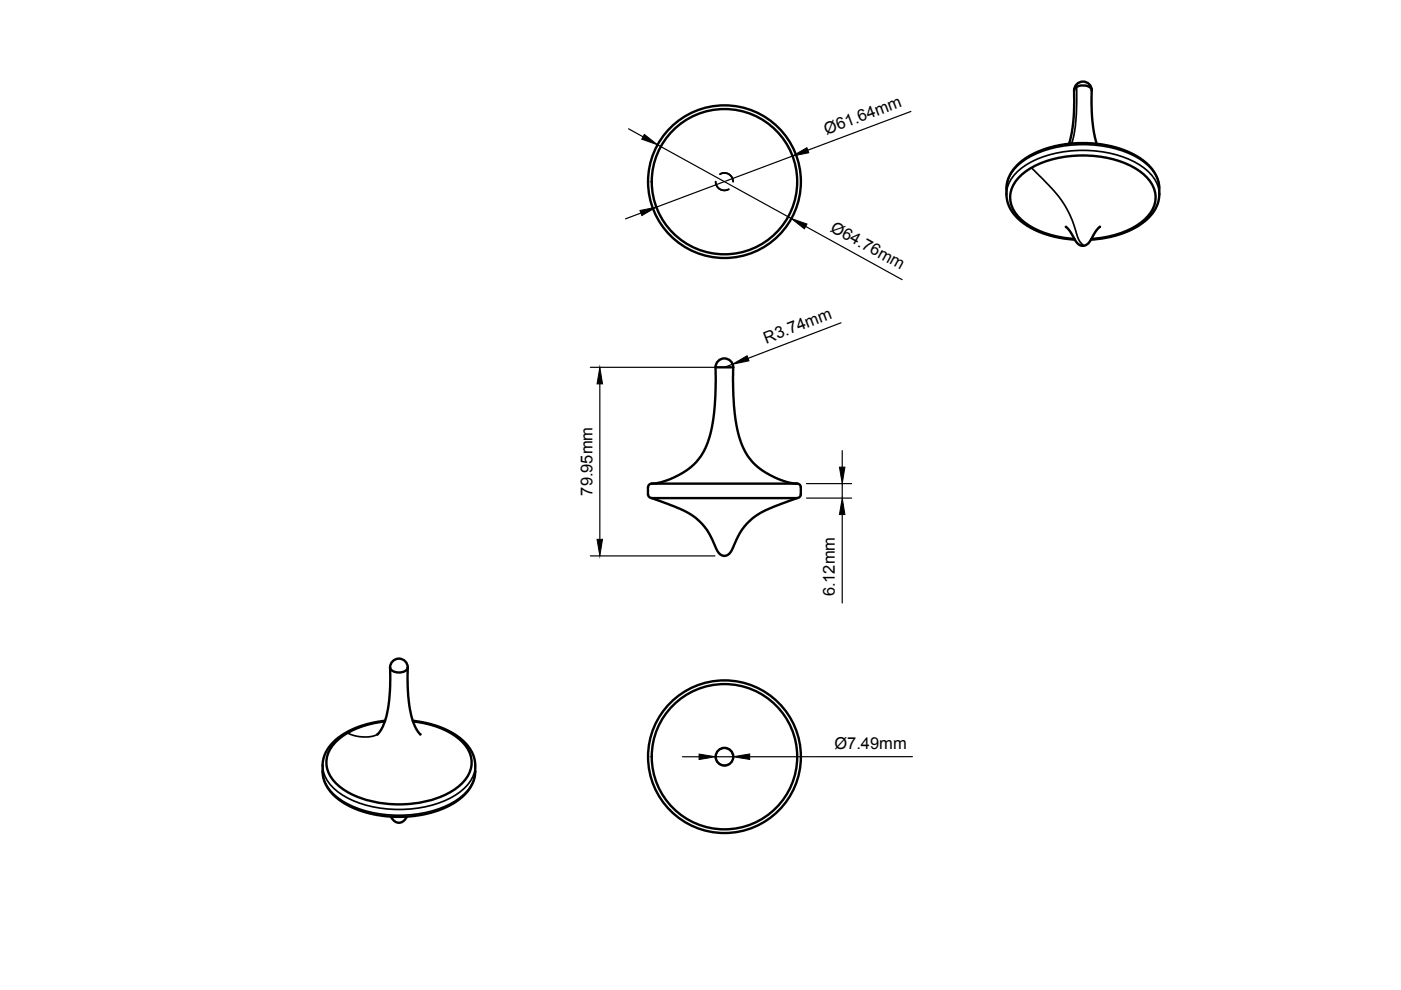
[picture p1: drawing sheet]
<svg xmlns="http://www.w3.org/2000/svg" width="297mm" height="210mm" viewBox="0 0 297 210" stroke-linecap="round" stroke-linejoin="round" font-family="sans-serif">
<!-- layer: Visible -->
<g fill="none" stroke="#000" stroke-width=".51">
<path d="M227.7 19.2l-.1 6.5-.4 2.8-.5 2M228.3 17.8a1.87 1.87 0 0 1 2-.4 1.87 1.87 0 0 1 1.2 1.8 2.1 2.1 0 0 0-2.8-.9 1.13 1.13 0 0 0-1 .9l.1-.5zM231.5 19.2l-.1 2.9 .2 3.6 .4 2.8 .5 2M226 48.1l.7 .7 1.7 2.7 .5 .5 .6 .1 .7-.1 .6-.5 1.6-2.5 .8-.9M227.8 50.7a18.3 18.3 0 0 1-11.8-4.7 5.7 5.7 0 0 1 0-8.4 17.8 17.8 0 0 1 11.9-4.6 21.2 21.2 0 0 1 14.4 3.8 5.9 5.9 0 0 1 1.6 8.3 14.7 14.7 0 0 1-9.2 5.1l-3.3 .5M227.9 50.8l-2.9-.3-3-.7-2.9-1.2-2-1.2-1.7-1.5-1.4-1.9-.6-2.1v-2.2l.4-2 1.1-1.8 1.2-1.3 2.1-1.5 2.2-1.1 3.1-1 2.2-.4 3.9-.3 2.3 .1 3.4 .5 2.3 .7 3.1 1.3 2.3 1.7 1.3 1.3 1 1.6 .5 1.7v2.7l-.5 1.6-.9 1.7-1.5 1.6-1.9 1.3-3.2 1.5-3 .8-3.5 .4M151.7 77.9h3.8M151.7 77.9a1.87 1.87 0 0 1 1.9-1.9 1.87 1.87 0 0 1 1.9 1.9M151.7 77.9v5.7l-.5 5.5-.7 3.4-1.4 3.4-1.5 2.1-1.5 1.3-1.3 .9-3.3 1.6-1.6 .5-1.7 .2M155.5 77.9v5.7l.5 5.5 .7 3.4 1.3 3.4 1.5 2.1 1.6 1.3 1.3 .9 3.3 1.6 1.5 .5 1.8 .2h-30.8M137.4 104.8a.77 .77 0 0 0 .8 .8M138.2 105.6h30.8l-6.7 2.6-2.7 1.6-1.4 1.3-1.1 1.5-2.2 4.5-.5 .5-.7 .3-.6-.1-.7-.6-2.4-4.6-1.1-1.5-1.4-1.3-2.6-1.6z"/>
<path d="M138.2 102.5a.77 .77 0 0 0-.8 .8v1.5M169 102.5a.77 .77 0 0 1 .8 .8v1.5M169.8 104.8a.77 .77 0 0 1-.8 .8M81.6 153a16.9 16.9 0 0 0-11 4.9 5.7 5.7 0 0 0 .7 8.2 19.4 19.4 0 0 0 13.3 4.4 19.4 19.4 0 0 0 13.3-4.4 5.8 5.8 0 0 0-.1-9 17.8 17.8 0 0 0-10.2-4.1M81.6 152.8l-2.8 .5-2.7 .8-3 1.4-1.9 1.3-1.4 1.5-1 1.8-.4 1.9v2.3l.5 1.6 1.1 1.8 1.3 1.4 1.7 1.2 2.3 1.2 2.5 .8 3.3 .7 2.7 .2h2.5l3.4-.5 2.7-.7 2.6-1 2.2-1.4 1.4-1.2 1.1-1.5 .9-2.1 .2-2.8-.3-1.4-1-2-1.4-1.6-2-1.5-3-1.4-2.8-.8-2.8-.5M82.7 141.5v4.9l-.5 4.1-.4 1.8-.6 1.8-.7 1.1-.5 .5M82.7 141.5a1.87 1.87 0 0 1 1.9-1.9 1.87 1.87 0 0 1 1.9 1.9M82.7 141.5a1.95 1.95 0 0 0 2.5 1 1.34 1.34 0 0 0 1.3-1M86.5 141.5v4.9l.4 4.1 .8 2.9 .6 1.3 .9 1M82.9 173.2l.7 .9 .8 .3h.5l.6-.3 .8-.9"/>
<circle cx="153.6" cy="38.5" r="15.4"/>
<circle cx="153.6" cy="38.5" r="16.2"/>
<circle cx="153.6" cy="160.4" r="15.4"/>
<circle cx="153.6" cy="160.4" r="16.2"/>
<circle cx="153.6" cy="160.4" r="1.87"/>
</g>
<!-- layer: Visible Narrow -->
<path d="M228.3 18.4l-.2 7.1-.4 2.9-.5 2M213.4 40a7.6 7.6 0 0 1 4.2-6.3 25.1 25.1 0 0 1 24 0 7.9 7.9 0 0 1 4.2 6.3M218.7 35.6l4.3 4.3 2.3 2.9 1.9 3.6 1.4 4.3 .5 .7 .5 .5M213.4 41.2a7.6 7.6 0 0 1 4.2-6.2 25.1 25.1 0 0 1 24 0 7.9 7.9 0 0 1 4.2 6.2M73.7 155.4l1.4 .6 2.1 .3 1.4-.1 1.4-.5M68.4 163.5a7.6 7.6 0 0 0 4.2 6.3 25 25 0 0 0 24 0 7.9 7.9 0 0 0 4.2-6.3M68.4 162.3a7.6 7.6 0 0 0 4.2 6.2 25 25 0 0 0 24 0 7.9 7.9 0 0 0 4.2-6.2" fill="none" stroke="#000" stroke-width=".36"/>
<!-- layer: Hidden -->
<path d="M151.7 38.5a1.86 1.86 0 0 0 2.8 1.6 1.87 1.87 0 0 1-2.7-1.6M155.4 38.5a1.84 1.84 0 0 0-2.8-1.6 1.86 1.86 0 0 1 2.9 1.6M152.7 158.9a1.84 1.84 0 0 1 2.7 1.6M151.8 160.5a1.81 1.81 0 0 0 2.7 1.5" fill="none" stroke="#000" stroke-width=".36"/>
<!-- layer: Dimensions -->
<g fill="none" stroke="#000" stroke-width=".25">
<path d="M133.3 27.3l3 1.7M139.4 30.7l28.4 15.6M168 33.1l-28.8 10.8M193.1 23.6l-21.8 8.2M135.9 45.2l-3.3 1.2M170.8 48l20.5 11.3M125.2 77.9h26.4M155.3 77.2l-1.7 .7M178.3 68.4l-19.7 7.6M127.2 81.4v32.9M178.6 95.6v3.4M125.2 117.9h26.4"/>
<path d="M171 102.5h9.6M171 105.6h9.6M178.6 102.5v3.1M178.6 109.1v18.8M144.7 160.5h3.5M151.7 160.5h3.8M193.4 160.4l-34.5 .1"/>
</g>
<path d="M136.6 28.5l2.8 2.2-3.3-1.2zM168 33.1l3.1-1.8 .4 1.1zM135.7 44.6l3.5-.7-3.1 1.8zM167.8 46.3l3.3 1.2-.6 1zM155.3 77.2l3.1-1.8 .4 1.1zM127.2 77.9l.5 3.5h-1.1zM178 99h1.1l-.5 3.5zM126.6 114.3h1.1l-.5 3.6zM178.6 105.6l.5 3.5h-1.1zM148.2 159.9l3.5 .6-3.5 .5zM155.5 160.5l3.4-.6v1.1z" fill="#000" stroke="#000" stroke-width=".21"/>
<g font-size="3.5">
<text x="175.2" y="28.6" transform="rotate(-21 175.2 28.6)">Ø61.64mm</text>
<text x="175.9" y="48.9" transform="rotate(29 175.9 48.9)">Ø64.76mm</text>
<text x="162.5" y="72.8" transform="rotate(-21 162.5 72.8)">R3.74mm</text>
<text x="125.6" y="105.1" transform="rotate(-90 125.6 105.1)">79.95mm</text>
<text x="177" y="126.5" transform="rotate(-90 177 126.5)">6.12mm</text>
<text x="176.9" y="158.8">Ø7.49mm</text>
</g>
</svg>
